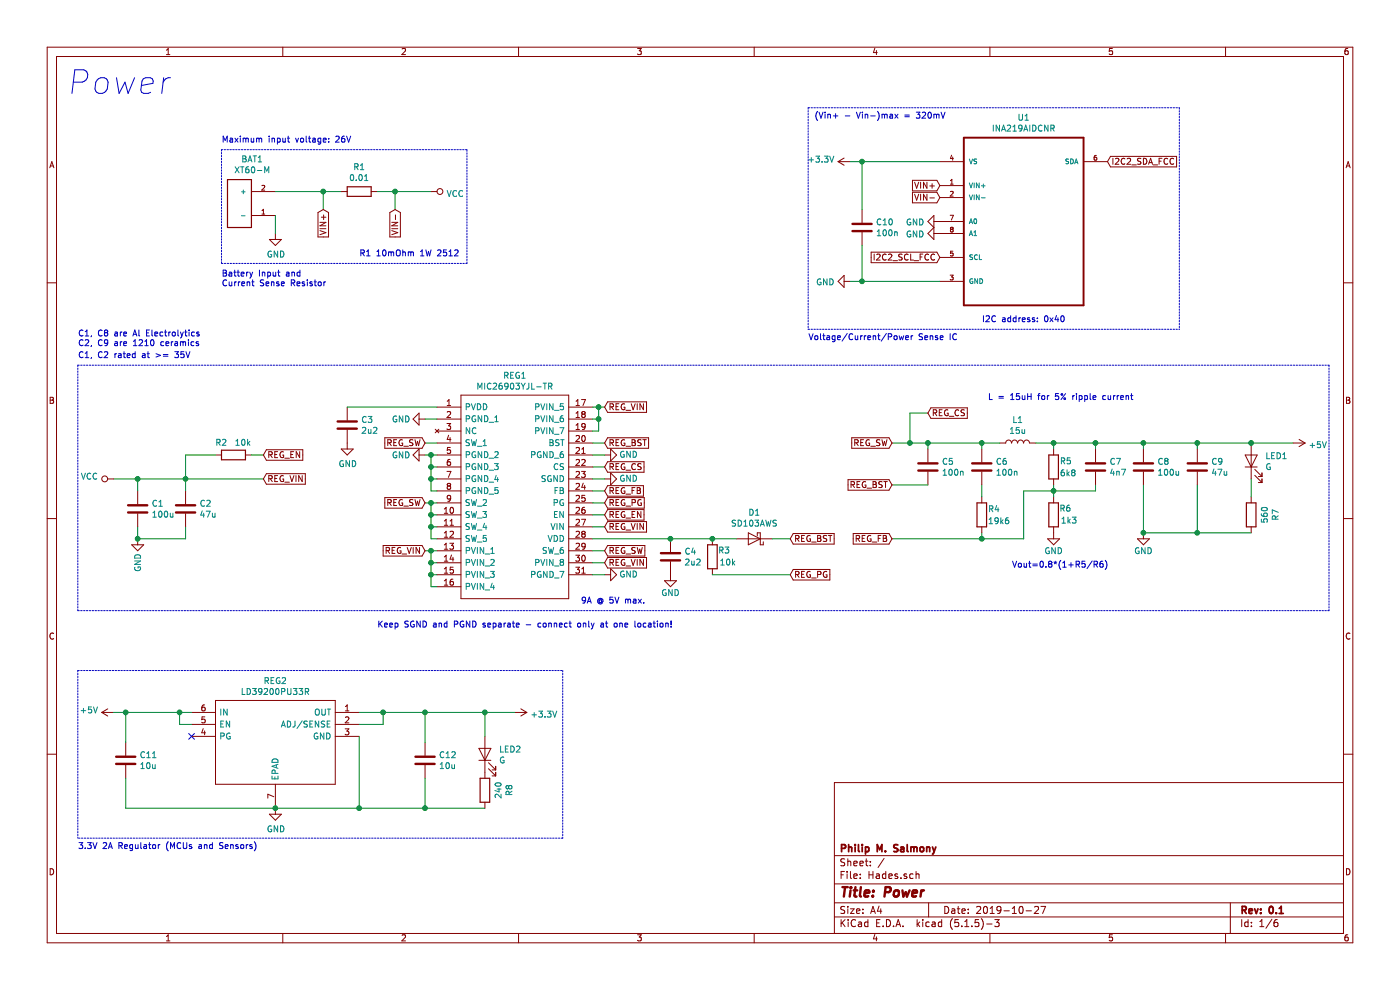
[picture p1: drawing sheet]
EESchema Schematic File Version 4
LIBS:Hades-cache
EELAYER 26 0
EELAYER END
$Descr A4 11693 8268
encoding utf-8
Sheet 1 6
Title "Power"
Date "2019-10-27"
Rev "0.1"
Comp "Philip M. Salmony"
Comment1 ""
Comment2 ""
Comment3 ""
Comment4 ""
$EndDescr
$Comp
L Device:C C3
U 1 1
P 2900 3550
F 0 "C3" H 3015 3596 50  0000 L CNN
F 1 "2u2" H 3015 3505 50  0000 L CNN
F 2 "Capacitor_SMD:C_0805_2012Metric" H 2938 3400 50  0001 C CNN
F 3 "~" H 2900 3550 50  0001 C CNN
	1    2900 3550
	1    0    0    -1  
$EndComp
$Comp
L Device:C C11
U 1 1
P 1050 6350
F 0 "C11" H 1165 6396 50  0000 L CNN
F 1 "10u" H 1165 6305 50  0000 L CNN
F 2 "Capacitor_SMD:C_0603_1608Metric" H 1088 6200 50  0001 C CNN
F 3 "~" H 1050 6350 50  0001 C CNN
	1    1050 6350
	1    0    0    -1  
$EndComp
$Comp
L Device:C C12
U 1 1
P 3550 6350
F 0 "C12" H 3665 6396 50  0000 L CNN
F 1 "10u" H 3665 6305 50  0000 L CNN
F 2 "Capacitor_SMD:C_0603_1608Metric" H 3588 6200 50  0001 C CNN
F 3 "~" H 3550 6350 50  0001 C CNN
	1    3550 6350
	1    0    0    -1  
$EndComp
$Comp
L power:+3.3V #PWR064
U 1 1
P 4300 5950
F 0 "#PWR064" H 4300 5800 50  0001 C CNN
F 1 "+3.3V" V 4315 6078 50  0000 L CNN
F 2 "" H 4300 5950 50  0001 C CNN
F 3 "" H 4300 5950 50  0001 C CNN
	1    4300 5950
	0    1    1    0   
$EndComp
$Comp
L power:GND #PWR06
U 1 1
P 2300 1950
F 0 "#PWR06" H 2300 1700 50  0001 C CNN
F 1 "GND" H 2305 1777 50  0000 C CNN
F 2 "" H 2300 1950 50  0001 C CNN
F 3 "" H 2300 1950 50  0001 C CNN
	1    2300 1950
	1    0    0    -1  
$EndComp
Wire Wire Line
	2300 1950 2300 1800
$Comp
L Device:R R1
U 1 1
P 3000 1600
F 0 "R1" V 2793 1600 50  0000 C CNN
F 1 "0.01" V 2884 1600 50  0000 C CNN
F 2 "Resistor_SMD:R_2512_6332Metric" V 2930 1600 50  0001 C CNN
F 3 "~" H 3000 1600 50  0001 C CNN
	1    3000 1600
	0    1    1    0   
$EndComp
Wire Wire Line
	2850 1600 2700 1600
$Comp
L INA219AIDCNR:INA219AIDCNR U1
U 1 1
P 8550 1750
F 0 "U1" H 8550 2520 50  0000 C CNN
F 1 "INA219AIDCNR" H 8550 2429 50  0000 C CNN
F 2 "INA219AIDCNR:SOT65P280X145-8N" H 8550 1750 50  0001 L BNN
F 3 "" H 8550 1750 50  0001 L BNN
F 4 "26-V, Bi-Directional, Zero-Drift, High-Side, I2C Out Current/Power Monitor 8-SOT-23 -40 to 125" H 8550 1750 50  0001 L BNN "Field4"
F 5 "Texas Instruments" H 8550 1750 50  0001 L BNN "Field5"
F 6 "SOT-23 Texas Instruments" H 8550 1750 50  0001 L BNN "Field6"
F 7 "None" H 8550 1750 50  0001 L BNN "Field7"
F 8 "INA219AIDCNR" H 8550 1750 50  0001 L BNN "Field8"
	1    8550 1750
	1    0    0    -1  
$EndComp
$Comp
L XT60-M:XT60-M BAT1
U 1 1
P 2000 1700
F 0 "BAT1" H 1893 1333 50  0000 C CNN
F 1 "XT60-M" H 1893 1424 50  0000 C CNN
F 2 "XT60-M:AMASS_XT60-M" H 2000 1700 50  0001 L BNN
F 3 "" H 2000 1700 50  0001 L BNN
F 4 "None" H 2000 1700 50  0001 L BNN "Field4"
F 5 "XT60-M" H 2000 1700 50  0001 L BNN "Field5"
F 6 "Unavailable" H 2000 1700 50  0001 L BNN "Field6"
F 7 "AMASS" H 2000 1700 50  0001 L BNN "Field7"
F 8 "" H 2000 1700 50  0001 L BNN "Field8"
	1    2000 1700
	-1   0    0    1   
$EndComp
$Comp
L power:+3.3V #PWR04
U 1 1
P 7100 1350
F 0 "#PWR04" H 7100 1200 50  0001 C CNN
F 1 "+3.3V" V 7115 1478 50  0000 L CNN
F 2 "" H 7100 1350 50  0001 C CNN
F 3 "" H 7100 1350 50  0001 C CNN
	1    7100 1350
	0    -1   -1   0   
$EndComp
$Comp
L Device:C C10
U 1 1
P 7200 1900
F 0 "C10" H 7315 1946 50  0000 L CNN
F 1 "100n" H 7315 1855 50  0000 L CNN
F 2 "Capacitor_SMD:C_0402_1005Metric" H 7238 1750 50  0001 C CNN
F 3 "~" H 7200 1900 50  0001 C CNN
	1    7200 1900
	1    0    0    -1  
$EndComp
Wire Wire Line
	7100 1350 7200 1350
Connection ~ 7200 1350
Wire Wire Line
	7200 1350 7850 1350
Wire Wire Line
	7200 1350 7200 1750
Wire Wire Line
	7200 2050 7200 2350
Wire Wire Line
	7200 2350 7850 2350
$Comp
L power:GND #PWR05
U 1 1
P 7100 2350
F 0 "#PWR05" H 7100 2100 50  0001 C CNN
F 1 "GND" V 7105 2222 50  0000 R CNN
F 2 "" H 7100 2350 50  0001 C CNN
F 3 "" H 7100 2350 50  0001 C CNN
	1    7100 2350
	0    1    1    0   
$EndComp
Wire Wire Line
	7100 2350 7200 2350
Connection ~ 7200 2350
Text GLabel 2700 1750 3    50   Input ~ 0
VIN+
Wire Wire Line
	2700 1750 2700 1600
Wire Wire Line
	2700 1600 2300 1600
Text GLabel 3300 1750 3    50   Input ~ 0
VIN-
Wire Wire Line
	3150 1600 3300 1600
Wire Wire Line
	3300 1750 3300 1600
Text GLabel 7850 1550 0    50   Input ~ 0
VIN+
Text GLabel 7850 1650 0    50   Input ~ 0
VIN-
$Comp
L power:GND #PWR010
U 1 1
P 7850 1850
F 0 "#PWR010" H 7850 1600 50  0001 C CNN
F 1 "GND" V 7855 1722 50  0000 R CNN
F 2 "" H 7850 1850 50  0001 C CNN
F 3 "" H 7850 1850 50  0001 C CNN
	1    7850 1850
	0    1    1    0   
$EndComp
$Comp
L power:GND #PWR011
U 1 1
P 7850 1950
F 0 "#PWR011" H 7850 1700 50  0001 C CNN
F 1 "GND" V 7855 1822 50  0000 R CNN
F 2 "" H 7850 1950 50  0001 C CNN
F 3 "" H 7850 1950 50  0001 C CNN
	1    7850 1950
	0    1    1    0   
$EndComp
Text Notes 8200 2700 0    50   ~ 0
I2C address: 0x40
$Comp
L Device:LED LED2
U 1 1
P 4050 6300
F 0 "LED2" V 4088 6183 50  0000 R CNN
F 1 "G" V 3997 6183 50  0000 R CNN
F 2 "LED_SMD:LED_0603_1608Metric" H 4050 6300 50  0001 C CNN
F 3 "~" H 4050 6300 50  0001 C CNN
	1    4050 6300
	0    -1   -1   0   
$EndComp
$Comp
L Device:R R8
U 1 1
P 4050 6600
F 0 "R8" V 3843 6600 50  0000 C CNN
F 1 "240" V 3934 6600 50  0000 C CNN
F 2 "Resistor_SMD:R_0603_1608Metric" V 3980 6600 50  0001 C CNN
F 3 "~" H 4050 6600 50  0001 C CNN
	1    4050 6600
	-1   0    0    1   
$EndComp
Text Notes 550  800  0    197  Italic 0
Power
Text GLabel 9250 1350 2    50   Input ~ 0
I2C2_SDA_FCC
Text GLabel 7850 2150 0    50   Input ~ 0
I2C2_SCL_FCC
$Comp
L Device:R R5
U 1 1
P 8800 3900
F 0 "R5" H 8850 3950 50  0000 L CNN
F 1 "6k8" H 8850 3850 50  0000 L CNN
F 2 "Resistor_SMD:R_0805_2012Metric" V 8730 3900 50  0001 C CNN
F 3 "~" H 8800 3900 50  0001 C CNN
	1    8800 3900
	1    0    0    -1  
$EndComp
$Comp
L Device:C C5
U 1 1
P 7750 3900
F 0 "C5" H 7865 3946 50  0000 L CNN
F 1 "100n" H 7865 3855 50  0000 L CNN
F 2 "Capacitor_SMD:C_0805_2012Metric" H 7788 3750 50  0001 C CNN
F 3 "~" H 7750 3900 50  0001 C CNN
	1    7750 3900
	1    0    0    -1  
$EndComp
$Comp
L Device:C C7
U 1 1
P 9150 3900
F 0 "C7" H 9265 3946 50  0000 L CNN
F 1 "4n7" H 9265 3855 50  0000 L CNN
F 2 "Capacitor_SMD:C_0805_2012Metric" H 9188 3750 50  0001 C CNN
F 3 "~" H 9150 3900 50  0001 C CNN
	1    9150 3900
	1    0    0    -1  
$EndComp
$Comp
L Device:C C4
U 1 1
P 5600 4650
F 0 "C4" H 5715 4696 50  0000 L CNN
F 1 "2u2" H 5715 4605 50  0000 L CNN
F 2 "Capacitor_SMD:C_0805_2012Metric" H 5638 4500 50  0001 C CNN
F 3 "~" H 5600 4650 50  0001 C CNN
	1    5600 4650
	1    0    0    -1  
$EndComp
Wire Wire Line
	3600 1600 3300 1600
Connection ~ 3300 1600
$Comp
L Device:R R3
U 1 1
P 5950 4650
F 0 "R3" H 5800 4600 50  0000 L CNN
F 1 "10k" H 5750 4700 50  0000 L CNN
F 2 "Resistor_SMD:R_0805_2012Metric" V 5880 4650 50  0001 C CNN
F 3 "~" H 5950 4650 50  0001 C CNN
	1    5950 4650
	-1   0    0    1   
$EndComp
$Comp
L power:+5V #PWR029
U 1 1
P 10800 3700
F 0 "#PWR029" H 10800 3550 50  0001 C CNN
F 1 "+5V" V 10815 3828 50  0000 L CNN
F 2 "" H 10800 3700 50  0001 C CNN
F 3 "" H 10800 3700 50  0001 C CNN
	1    10800 3700
	0    1    1    0   
$EndComp
Connection ~ 2700 1600
$Comp
L power:VCC #PWR09
U 1 1
P 3600 1600
F 0 "#PWR09" H 3600 1450 50  0001 C CNN
F 1 "VCC" V 3617 1728 50  0000 L CNN
F 2 "" H 3600 1600 50  0001 C CNN
F 3 "" H 3600 1600 50  0001 C CNN
	1    3600 1600
	0    1    1    0   
$EndComp
$Comp
L power:+5V #PWR017
U 1 1
P 950 5950
F 0 "#PWR017" H 950 5800 50  0001 C CNN
F 1 "+5V" V 965 6078 50  0000 L CNN
F 2 "" H 950 5950 50  0001 C CNN
F 3 "" H 950 5950 50  0001 C CNN
	1    950  5950
	0    -1   -1   0   
$EndComp
Wire Notes Line
	1850 1250 1850 2200
Wire Notes Line
	1850 2200 3900 2200
Wire Notes Line
	3900 2200 3900 1250
Wire Notes Line
	3900 1250 1850 1250
Text Notes 1850 2400 0    50   ~ 0
Battery Input and\nCurrent Sense Resistor
Wire Notes Line
	6750 900  6750 2750
Text Notes 6750 2850 0    50   ~ 0
Voltage/Current/Power Sense IC
Text Notes 650  7100 0    50   ~ 0
3.3V 2A Regulator (MCUs and Sensors)
Text Notes 650  2900 0    50   ~ 0
C1, C8 are Al Electrolytics\nC2, C9 are 1210 ceramics
Text Notes 650  3000 0    50   ~ 0
C1, C2 rated at >= 35V
Text Notes 3000 2150 0    50   ~ 0
R1 10mOhm 1W 2512
Text Notes 6800 1000 0    50   ~ 0
(Vin+ - Vin-)max = 320mV
$Comp
L Device:LED LED1
U 1 1
P 10450 3850
F 0 "LED1" V 10488 3733 50  0000 R CNN
F 1 "G" V 10397 3733 50  0000 R CNN
F 2 "LED_SMD:LED_0603_1608Metric" H 10450 3850 50  0001 C CNN
F 3 "~" H 10450 3850 50  0001 C CNN
	1    10450 3850
	0    -1   -1   0   
$EndComp
$Comp
L Device:R R7
U 1 1
P 10450 4300
F 0 "R7" V 10243 4300 50  0000 C CNN
F 1 "560" V 10334 4300 50  0000 C CNN
F 2 "Resistor_SMD:R_0603_1608Metric" V 10380 4300 50  0001 C CNN
F 3 "~" H 10450 4300 50  0001 C CNN
	1    10450 4300
	-1   0    0    1   
$EndComp
$Sheet
S 3200 9750 1750 650 
U 5DB5C096
F0 "FlightControlComputer" 50
F1 "FCC.sch" 50
$EndSheet
$Comp
L Device:C C1
U 1 1
P 1150 4250
F 0 "C1" H 1265 4296 50  0000 L CNN
F 1 "100u" H 1265 4205 50  0000 L CNN
F 2 "Capacitor_SMD:C_Elec_6.3x7.7" H 1188 4100 50  0001 C CNN
F 3 "~" H 1150 4250 50  0001 C CNN
	1    1150 4250
	1    0    0    -1  
$EndComp
$Comp
L Device:C C2
U 1 1
P 1550 4250
F 0 "C2" H 1665 4296 50  0000 L CNN
F 1 "47u" H 1665 4205 50  0000 L CNN
F 2 "Capacitor_SMD:C_1210_3225Metric" H 1588 4100 50  0001 C CNN
F 3 "~" H 1550 4250 50  0001 C CNN
	1    1550 4250
	1    0    0    -1  
$EndComp
$Sheet
S 5050 9750 1850 650 
U 5DD7F344
F0 "FCCPeripherals" 50
F1 "FCCPeripherals.sch" 50
$EndSheet
$Sheet
S 3200 10650 1750 650 
U 5DE3DA35
F0 "NavigationComputer" 50
F1 "NAVC.sch" 50
$EndSheet
$Comp
L Device:R R6
U 1 1
P 8800 4300
F 0 "R6" H 8650 4250 50  0000 L CNN
F 1 "1k3" H 8600 4350 50  0000 L CNN
F 2 "Resistor_SMD:R_0805_2012Metric" V 8730 4300 50  0001 C CNN
F 3 "~" H 8800 4300 50  0001 C CNN
	1    8800 4300
	-1   0    0    1   
$EndComp
$Sheet
S 5050 10650 1850 650 
U 5DB6D0D5
F0 "NAVCPeripherals" 50
F1 "NAVCPeripherals.sch" 50
$EndSheet
$Sheet
S 3200 11550 1750 650 
U 5DBB0B6B
F0 "Connections" 50
F1 "Connections.sch" 50
$EndSheet
Wire Notes Line
	9850 900  9850 2750
Wire Notes Line
	6750 2750 9850 2750
Wire Notes Line
	6750 900  9850 900 
$Comp
L MIC26903YJL-TR:MIC26903YJL-TR REG1
U 1 1
P 3650 3400
F 0 "REG1" H 4300 3665 50  0000 C CNN
F 1 "MIC26903YJL-TR" H 4300 3574 50  0000 C CNN
F 2 "MIC26903YJL-TR:MIC24054YJLTR" H 4800 3500 50  0001 L CNN
F 3 "http://www.mouser.com/datasheet/2/268/MIC26903-778571.pdf" H 4800 3400 50  0001 L CNN
F 4 "Switching Voltage Regulators 28V, 9A HyperLight Load  Synchronous DC/DC Buck Regulator SuperSwitcher IIG" H 4800 3300 50  0001 L CNN "Description"
F 5 "2" H 4800 3200 50  0001 L CNN "Height"
F 6 "Micrel" H 4800 3100 50  0001 L CNN "Manufacturer_Name"
F 7 "MIC26903YJL-TR" H 4800 3000 50  0001 L CNN "Manufacturer_Part_Number"
F 8 "998-MIC26903YJLTR" H 4800 2900 50  0001 L CNN "Mouser Part Number"
F 9 "https://www.mouser.com/Search/Refine.aspx?Keyword=998-MIC26903YJLTR" H 4800 2800 50  0001 L CNN "Mouser Price/Stock"
F 10 "" H 4800 2700 50  0001 L CNN "RS Part Number"
F 11 "" H 4800 2600 50  0001 L CNN "RS Price/Stock"
	1    3650 3400
	1    0    0    -1  
$EndComp
Text Notes 8250 3350 0    50   ~ 0
L = 15uH for 5% ripple current
Text GLabel 3550 3700 0    50   Input ~ 0
REG_SW
Text GLabel 3550 4200 0    50   Input ~ 0
REG_SW
Wire Wire Line
	3550 3700 3650 3700
Wire Wire Line
	3550 4200 3600 4200
Wire Wire Line
	3650 4300 3600 4300
Wire Wire Line
	3600 4300 3600 4200
Connection ~ 3600 4200
Wire Wire Line
	3600 4200 3650 4200
Wire Wire Line
	3650 4400 3600 4400
Wire Wire Line
	3600 4400 3600 4300
Connection ~ 3600 4300
Wire Wire Line
	3650 4500 3600 4500
Wire Wire Line
	3600 4500 3600 4400
Connection ~ 3600 4400
Text GLabel 5050 4600 2    50   Input ~ 0
REG_SW
Wire Wire Line
	5050 4600 4950 4600
Text GLabel 7450 3700 0    50   Input ~ 0
REG_SW
Text GLabel 3550 4600 0    50   Input ~ 0
REG_VIN
Wire Wire Line
	3550 4600 3600 4600
Wire Wire Line
	3650 4700 3600 4700
Wire Wire Line
	3600 4700 3600 4600
Connection ~ 3600 4600
Wire Wire Line
	3600 4600 3650 4600
Wire Wire Line
	3650 4800 3600 4800
Wire Wire Line
	3600 4800 3600 4700
Connection ~ 3600 4700
Wire Wire Line
	3650 4900 3600 4900
Wire Wire Line
	3600 4900 3600 4800
Connection ~ 3600 4800
Wire Wire Line
	3650 4100 3600 4100
Wire Wire Line
	3600 4100 3600 4000
Wire Wire Line
	3600 4000 3650 4000
Wire Wire Line
	3600 4000 3600 3900
Wire Wire Line
	3600 3900 3650 3900
Connection ~ 3600 4000
Wire Wire Line
	3600 3900 3600 3800
Wire Wire Line
	3600 3800 3650 3800
Connection ~ 3600 3900
Wire Wire Line
	3550 3800 3600 3800
Connection ~ 3600 3800
Text GLabel 5050 4400 2    50   Input ~ 0
REG_VIN
Wire Wire Line
	5050 4400 4950 4400
Text GLabel 5050 3400 2    50   Input ~ 0
REG_VIN
Wire Wire Line
	5050 3400 5000 3400
Wire Wire Line
	4950 3500 5000 3500
Wire Wire Line
	5000 3500 5000 3400
Connection ~ 5000 3400
Wire Wire Line
	5000 3400 4950 3400
Wire Wire Line
	4950 3600 5000 3600
Wire Wire Line
	5000 3600 5000 3500
Connection ~ 5000 3500
Wire Wire Line
	5050 3800 4950 3800
Wire Wire Line
	5600 4500 4950 4500
Text GLabel 5050 4700 2    50   Input ~ 0
REG_VIN
Wire Wire Line
	5050 4700 4950 4700
Wire Wire Line
	5050 4800 4950 4800
Wire Wire Line
	5050 4000 4950 4000
Wire Wire Line
	5950 4500 5600 4500
Connection ~ 5600 4500
Wire Wire Line
	5050 4200 4950 4200
Text GLabel 5050 3700 2    50   Input ~ 0
REG_BST
Wire Wire Line
	5050 3700 4950 3700
$Comp
L power:GND #PWR03
U 1 1
P 2900 3700
F 0 "#PWR03" H 2900 3450 50  0001 C CNN
F 1 "GND" H 2905 3527 50  0000 C CNN
F 2 "" H 2900 3700 50  0001 C CNN
F 3 "" H 2900 3700 50  0001 C CNN
	1    2900 3700
	1    0    0    -1  
$EndComp
Text GLabel 2200 4000 2    50   Input ~ 0
REG_VIN
Wire Wire Line
	1150 4000 1150 4100
Wire Wire Line
	1550 4100 1550 4000
Wire Wire Line
	1550 4000 1150 4000
Connection ~ 1150 4000
Wire Wire Line
	3550 3500 3650 3500
$Comp
L power:GND #PWR07
U 1 1
P 3550 3500
F 0 "#PWR07" H 3550 3250 50  0001 C CNN
F 1 "GND" V 3550 3300 50  0000 C CNN
F 2 "" H 3550 3500 50  0001 C CNN
F 3 "" H 3550 3500 50  0001 C CNN
	1    3550 3500
	0    1    1    0   
$EndComp
$Comp
L power:GND #PWR08
U 1 1
P 3550 3800
F 0 "#PWR08" H 3550 3550 50  0001 C CNN
F 1 "GND" V 3550 3600 50  0000 C CNN
F 2 "" H 3550 3800 50  0001 C CNN
F 3 "" H 3550 3800 50  0001 C CNN
	1    3550 3800
	0    1    1    0   
$EndComp
$Comp
L power:GND #PWR012
U 1 1
P 5050 3800
F 0 "#PWR012" H 5050 3550 50  0001 C CNN
F 1 "GND" V 5050 3600 50  0000 C CNN
F 2 "" H 5050 3800 50  0001 C CNN
F 3 "" H 5050 3800 50  0001 C CNN
	1    5050 3800
	0    -1   -1   0   
$EndComp
$Comp
L power:GND #PWR014
U 1 1
P 5050 4800
F 0 "#PWR014" H 5050 4550 50  0001 C CNN
F 1 "GND" V 5050 4600 50  0000 C CNN
F 2 "" H 5050 4800 50  0001 C CNN
F 3 "" H 5050 4800 50  0001 C CNN
	1    5050 4800
	0    -1   -1   0   
$EndComp
$Comp
L power:GND #PWR02
U 1 1
P 1150 4500
F 0 "#PWR02" H 1150 4250 50  0001 C CNN
F 1 "GND" V 1150 4300 50  0000 C CNN
F 2 "" H 1150 4500 50  0001 C CNN
F 3 "" H 1150 4500 50  0001 C CNN
	1    1150 4500
	1    0    0    -1  
$EndComp
Text GLabel 6600 4500 2    50   Input ~ 0
REG_BST
$Comp
L Device:D_Schottky D1
U 1 1
P 6300 4500
F 0 "D1" H 6300 4284 50  0000 C CNN
F 1 "SD103AWS" H 6300 4375 50  0000 C CNN
F 2 "Diode_SMD:D_SOD-323" H 6300 4500 50  0001 C CNN
F 3 "~" H 6300 4500 50  0001 C CNN
	1    6300 4500
	-1   0    0    1   
$EndComp
Wire Wire Line
	6150 4500 5950 4500
Connection ~ 5950 4500
Wire Wire Line
	6600 4500 6450 4500
$Comp
L power:GND #PWR015
U 1 1
P 5600 4800
F 0 "#PWR015" H 5600 4550 50  0001 C CNN
F 1 "GND" H 5600 4650 50  0000 C CNN
F 2 "" H 5600 4800 50  0001 C CNN
F 3 "" H 5600 4800 50  0001 C CNN
	1    5600 4800
	1    0    0    -1  
$EndComp
Text GLabel 5050 4200 2    50   Input ~ 0
REG_PG
Text GLabel 6600 4800 2    50   Input ~ 0
REG_PG
$Comp
L Device:R R2
U 1 1
P 1950 3800
F 0 "R2" V 2050 3850 50  0000 L CNN
F 1 "10k" V 2050 3650 50  0000 L CNN
F 2 "Resistor_SMD:R_0805_2012Metric" V 1880 3800 50  0001 C CNN
F 3 "~" H 1950 3800 50  0001 C CNN
	1    1950 3800
	0    -1   -1   0   
$EndComp
Connection ~ 1550 4000
Text GLabel 5050 4300 2    50   Input ~ 0
REG_EN
Wire Wire Line
	5050 4300 4950 4300
Text GLabel 2200 3800 2    50   Input ~ 0
REG_EN
Wire Wire Line
	2200 3800 2100 3800
Wire Wire Line
	1800 3800 1550 3800
Wire Wire Line
	1550 3800 1550 4000
Wire Wire Line
	1550 4000 2200 4000
$Comp
L power:VCC #PWR01
U 1 1
P 950 4000
F 0 "#PWR01" H 950 3850 50  0001 C CNN
F 1 "VCC" V 967 4128 50  0000 L CNN
F 2 "" H 950 4000 50  0001 C CNN
F 3 "" H 950 4000 50  0001 C CNN
	1    950  4000
	0    -1   -1   0   
$EndComp
Wire Wire Line
	950  4000 1150 4000
$Comp
L power:GND #PWR013
U 1 1
P 5050 4000
F 0 "#PWR013" H 5050 3750 50  0001 C CNN
F 1 "GND" V 5050 3800 50  0000 C CNN
F 2 "" H 5050 4000 50  0001 C CNN
F 3 "" H 5050 4000 50  0001 C CNN
	1    5050 4000
	0    -1   -1   0   
$EndComp
Text GLabel 5050 3900 2    50   Input ~ 0
REG_CS
Wire Wire Line
	5050 3900 4950 3900
Text GLabel 7750 3450 2    50   Input ~ 0
REG_CS
Text GLabel 7450 4050 0    50   Input ~ 0
REG_BST
$Comp
L Device:L L1
U 1 1
P 8500 3700
F 0 "L1" V 8690 3700 50  0000 C CNN
F 1 "15u" V 8599 3700 50  0000 C CNN
F 2 "SRP1265A-150M:INDPM135125X650N" H 8500 3700 50  0001 C CNN
F 3 "~" H 8500 3700 50  0001 C CNN
	1    8500 3700
	0    -1   -1   0   
$EndComp
Wire Wire Line
	7450 3700 7600 3700
Wire Wire Line
	7750 3700 7750 3750
Wire Wire Line
	7750 3450 7600 3450
Wire Wire Line
	7600 3450 7600 3700
Connection ~ 7600 3700
Wire Wire Line
	7600 3700 7750 3700
Connection ~ 7750 3700
Wire Wire Line
	7750 3700 8200 3700
Wire Wire Line
	8800 3750 8800 3700
$Comp
L power:GND #PWR016
U 1 1
P 8800 4450
F 0 "#PWR016" H 8800 4200 50  0001 C CNN
F 1 "GND" H 8800 4300 50  0000 C CNN
F 2 "" H 8800 4450 50  0001 C CNN
F 3 "" H 8800 4450 50  0001 C CNN
	1    8800 4450
	1    0    0    -1  
$EndComp
Text GLabel 5050 4100 2    50   Input ~ 0
REG_FB
Wire Wire Line
	5050 4100 4950 4100
$Comp
L Device:C C6
U 1 1
P 8200 3900
F 0 "C6" H 8315 3946 50  0000 L CNN
F 1 "100n" H 8315 3855 50  0000 L CNN
F 2 "Capacitor_SMD:C_0805_2012Metric" H 8238 3750 50  0001 C CNN
F 3 "~" H 8200 3900 50  0001 C CNN
	1    8200 3900
	1    0    0    -1  
$EndComp
Wire Wire Line
	8200 3750 8200 3700
Connection ~ 8200 3700
$Comp
L Device:R R4
U 1 1
P 8200 4300
F 0 "R4" H 8250 4350 50  0000 L CNN
F 1 "19k6" H 8250 4250 50  0000 L CNN
F 2 "Resistor_SMD:R_0805_2012Metric" V 8130 4300 50  0001 C CNN
F 3 "~" H 8200 4300 50  0001 C CNN
	1    8200 4300
	1    0    0    -1  
$EndComp
Text GLabel 7450 4500 0    50   Input ~ 0
REG_FB
Wire Wire Line
	7450 4050 7750 4050
Wire Wire Line
	8200 4150 8200 4050
Wire Wire Line
	7450 4500 8200 4500
Wire Wire Line
	8200 4500 8200 4450
Wire Wire Line
	8200 4500 8550 4500
Wire Wire Line
	8550 4500 8550 4100
Wire Wire Line
	8550 4100 8800 4100
Wire Wire Line
	8800 4100 8800 4050
Connection ~ 8200 4500
Wire Wire Line
	8800 4150 8800 4100
Connection ~ 8800 4100
Wire Wire Line
	9150 3750 9150 3700
Wire Wire Line
	9150 3700 8800 3700
Wire Wire Line
	9150 4050 9150 4100
Wire Wire Line
	9150 4100 8800 4100
Wire Wire Line
	6600 4800 5950 4800
Wire Wire Line
	8200 3700 8350 3700
Wire Wire Line
	8650 3700 8800 3700
Connection ~ 8800 3700
$Comp
L Device:C C8
U 1 1
P 9550 3900
F 0 "C8" H 9665 3946 50  0000 L CNN
F 1 "100u" H 9665 3855 50  0000 L CNN
F 2 "Capacitor_SMD:C_Elec_6.3x7.7" H 9588 3750 50  0001 C CNN
F 3 "~" H 9550 3900 50  0001 C CNN
	1    9550 3900
	1    0    0    -1  
$EndComp
Wire Wire Line
	9550 3750 9550 3700
Wire Wire Line
	9550 3700 9150 3700
Connection ~ 9150 3700
$Comp
L power:GND #PWR018
U 1 1
P 9550 4450
F 0 "#PWR018" H 9550 4200 50  0001 C CNN
F 1 "GND" H 9550 4300 50  0000 C CNN
F 2 "" H 9550 4450 50  0001 C CNN
F 3 "" H 9550 4450 50  0001 C CNN
	1    9550 4450
	1    0    0    -1  
$EndComp
Wire Wire Line
	9550 4450 9550 4050
$Comp
L Device:C C9
U 1 1
P 10000 3900
F 0 "C9" H 10115 3946 50  0000 L CNN
F 1 "47u" H 10115 3855 50  0000 L CNN
F 2 "Capacitor_SMD:C_1210_3225Metric" H 10038 3750 50  0001 C CNN
F 3 "~" H 10000 3900 50  0001 C CNN
	1    10000 3900
	1    0    0    -1  
$EndComp
Wire Wire Line
	10000 4050 10000 4450
Wire Wire Line
	10000 4450 9550 4450
Connection ~ 9550 4450
Wire Wire Line
	10000 3750 10000 3700
Wire Wire Line
	10000 3700 9550 3700
Connection ~ 9550 3700
Wire Wire Line
	10450 3700 10000 3700
Connection ~ 10000 3700
Wire Wire Line
	10450 4450 10000 4450
Connection ~ 10000 4450
Wire Wire Line
	10450 4150 10450 4000
Wire Wire Line
	10800 3700 10450 3700
Connection ~ 10450 3700
Wire Wire Line
	1150 4500 1150 4400
Wire Wire Line
	1550 4400 1550 4500
Wire Wire Line
	1550 4500 1150 4500
Connection ~ 1150 4500
Wire Wire Line
	2900 3400 3650 3400
Text Notes 8450 4750 0    50   ~ 0
Vout=0.8*(1+R5/R6)
Text Notes 3150 5250 0    50   ~ 0
Keep SGND and PGND separate - connect only at one location!
Wire Notes Line
	650  5100 11100 5100
Wire Notes Line
	650  3050 11100 3050
Wire Notes Line
	650  3050 650  5100
Wire Notes Line
	11100 3050 11100 5100
$Comp
L LD39200PU33R:LD39200PU33R REG2
U 1 1
P 3000 5950
F 0 "REG2" H 3700 6215 50  0000 C CNN
F 1 "LD39200PU33R" H 3700 6124 50  0000 C CNN
F 2 "LD39200PU33R:SON95P300X300X100-7N-D" H 4250 6050 50  0001 L CNN
F 3 "https://www.st.com/resource/en/datasheet/ld39200.pdf" H 4250 5950 50  0001 L CNN
F 4 "LDO Voltage Regulators 2 A high PSRR ultra low drop linear regulator with reverse current protection" H 4250 5850 50  0001 L CNN "Description"
F 5 "1" H 4250 5750 50  0001 L CNN "Height"
F 6 "STMicroelectronics" H 4250 5650 50  0001 L CNN "Manufacturer_Name"
F 7 "LD39200PU33R" H 4250 5550 50  0001 L CNN "Manufacturer_Part_Number"
F 8 "511-LD39200PU33R" H 4250 5450 50  0001 L CNN "Mouser Part Number"
F 9 "https://www.mouser.com/Search/Refine.aspx?Keyword=511-LD39200PU33R" H 4250 5350 50  0001 L CNN "Mouser Price/Stock"
F 10 "" H 4250 5250 50  0001 L CNN "RS Part Number"
F 11 "" H 4250 5150 50  0001 L CNN "RS Price/Stock"
	1    3000 5950
	-1   0    0    -1  
$EndComp
Wire Wire Line
	950  5950 1050 5950
Wire Wire Line
	1600 6050 1500 6050
Wire Wire Line
	1500 6050 1500 5950
Connection ~ 1500 5950
Wire Wire Line
	1500 5950 1600 5950
$Comp
L power:GND #PWR020
U 1 1
P 2300 6750
F 0 "#PWR020" H 2300 6500 50  0001 C CNN
F 1 "GND" H 2305 6577 50  0000 C CNN
F 2 "" H 2300 6750 50  0001 C CNN
F 3 "" H 2300 6750 50  0001 C CNN
	1    2300 6750
	1    0    0    -1  
$EndComp
Wire Wire Line
	2300 6750 1050 6750
Wire Wire Line
	1050 6750 1050 6500
Connection ~ 2300 6750
Wire Wire Line
	1050 6200 1050 5950
Connection ~ 1050 5950
Wire Wire Line
	1050 5950 1500 5950
Wire Wire Line
	3000 5950 3200 5950
Wire Wire Line
	3550 5950 3550 6200
Wire Wire Line
	3000 6050 3200 6050
Wire Wire Line
	3200 6050 3200 5950
Connection ~ 3200 5950
Wire Wire Line
	3200 5950 3550 5950
Wire Wire Line
	4050 6150 4050 5950
Wire Wire Line
	4300 5950 4050 5950
Connection ~ 4050 5950
Wire Wire Line
	3550 5950 4050 5950
Connection ~ 3550 5950
Wire Wire Line
	3550 6500 3550 6750
Wire Wire Line
	3550 6750 3000 6750
Wire Wire Line
	4050 6750 3550 6750
Connection ~ 3550 6750
Wire Wire Line
	3000 6150 3000 6750
Connection ~ 3000 6750
Wire Wire Line
	3000 6750 2300 6750
NoConn ~ 1600 6150
Wire Notes Line
	650  5600 4700 5600
Wire Notes Line
	4700 5600 4700 7000
Wire Notes Line
	4700 7000 650  7000
Wire Notes Line
	650  5600 650  7000
Text Notes 1850 1200 0    50   ~ 0
Maximum input voltage: 26V
Text Notes 4850 5050 0    50   ~ 0
9A @ 5V max.
$EndSCHEMATC
